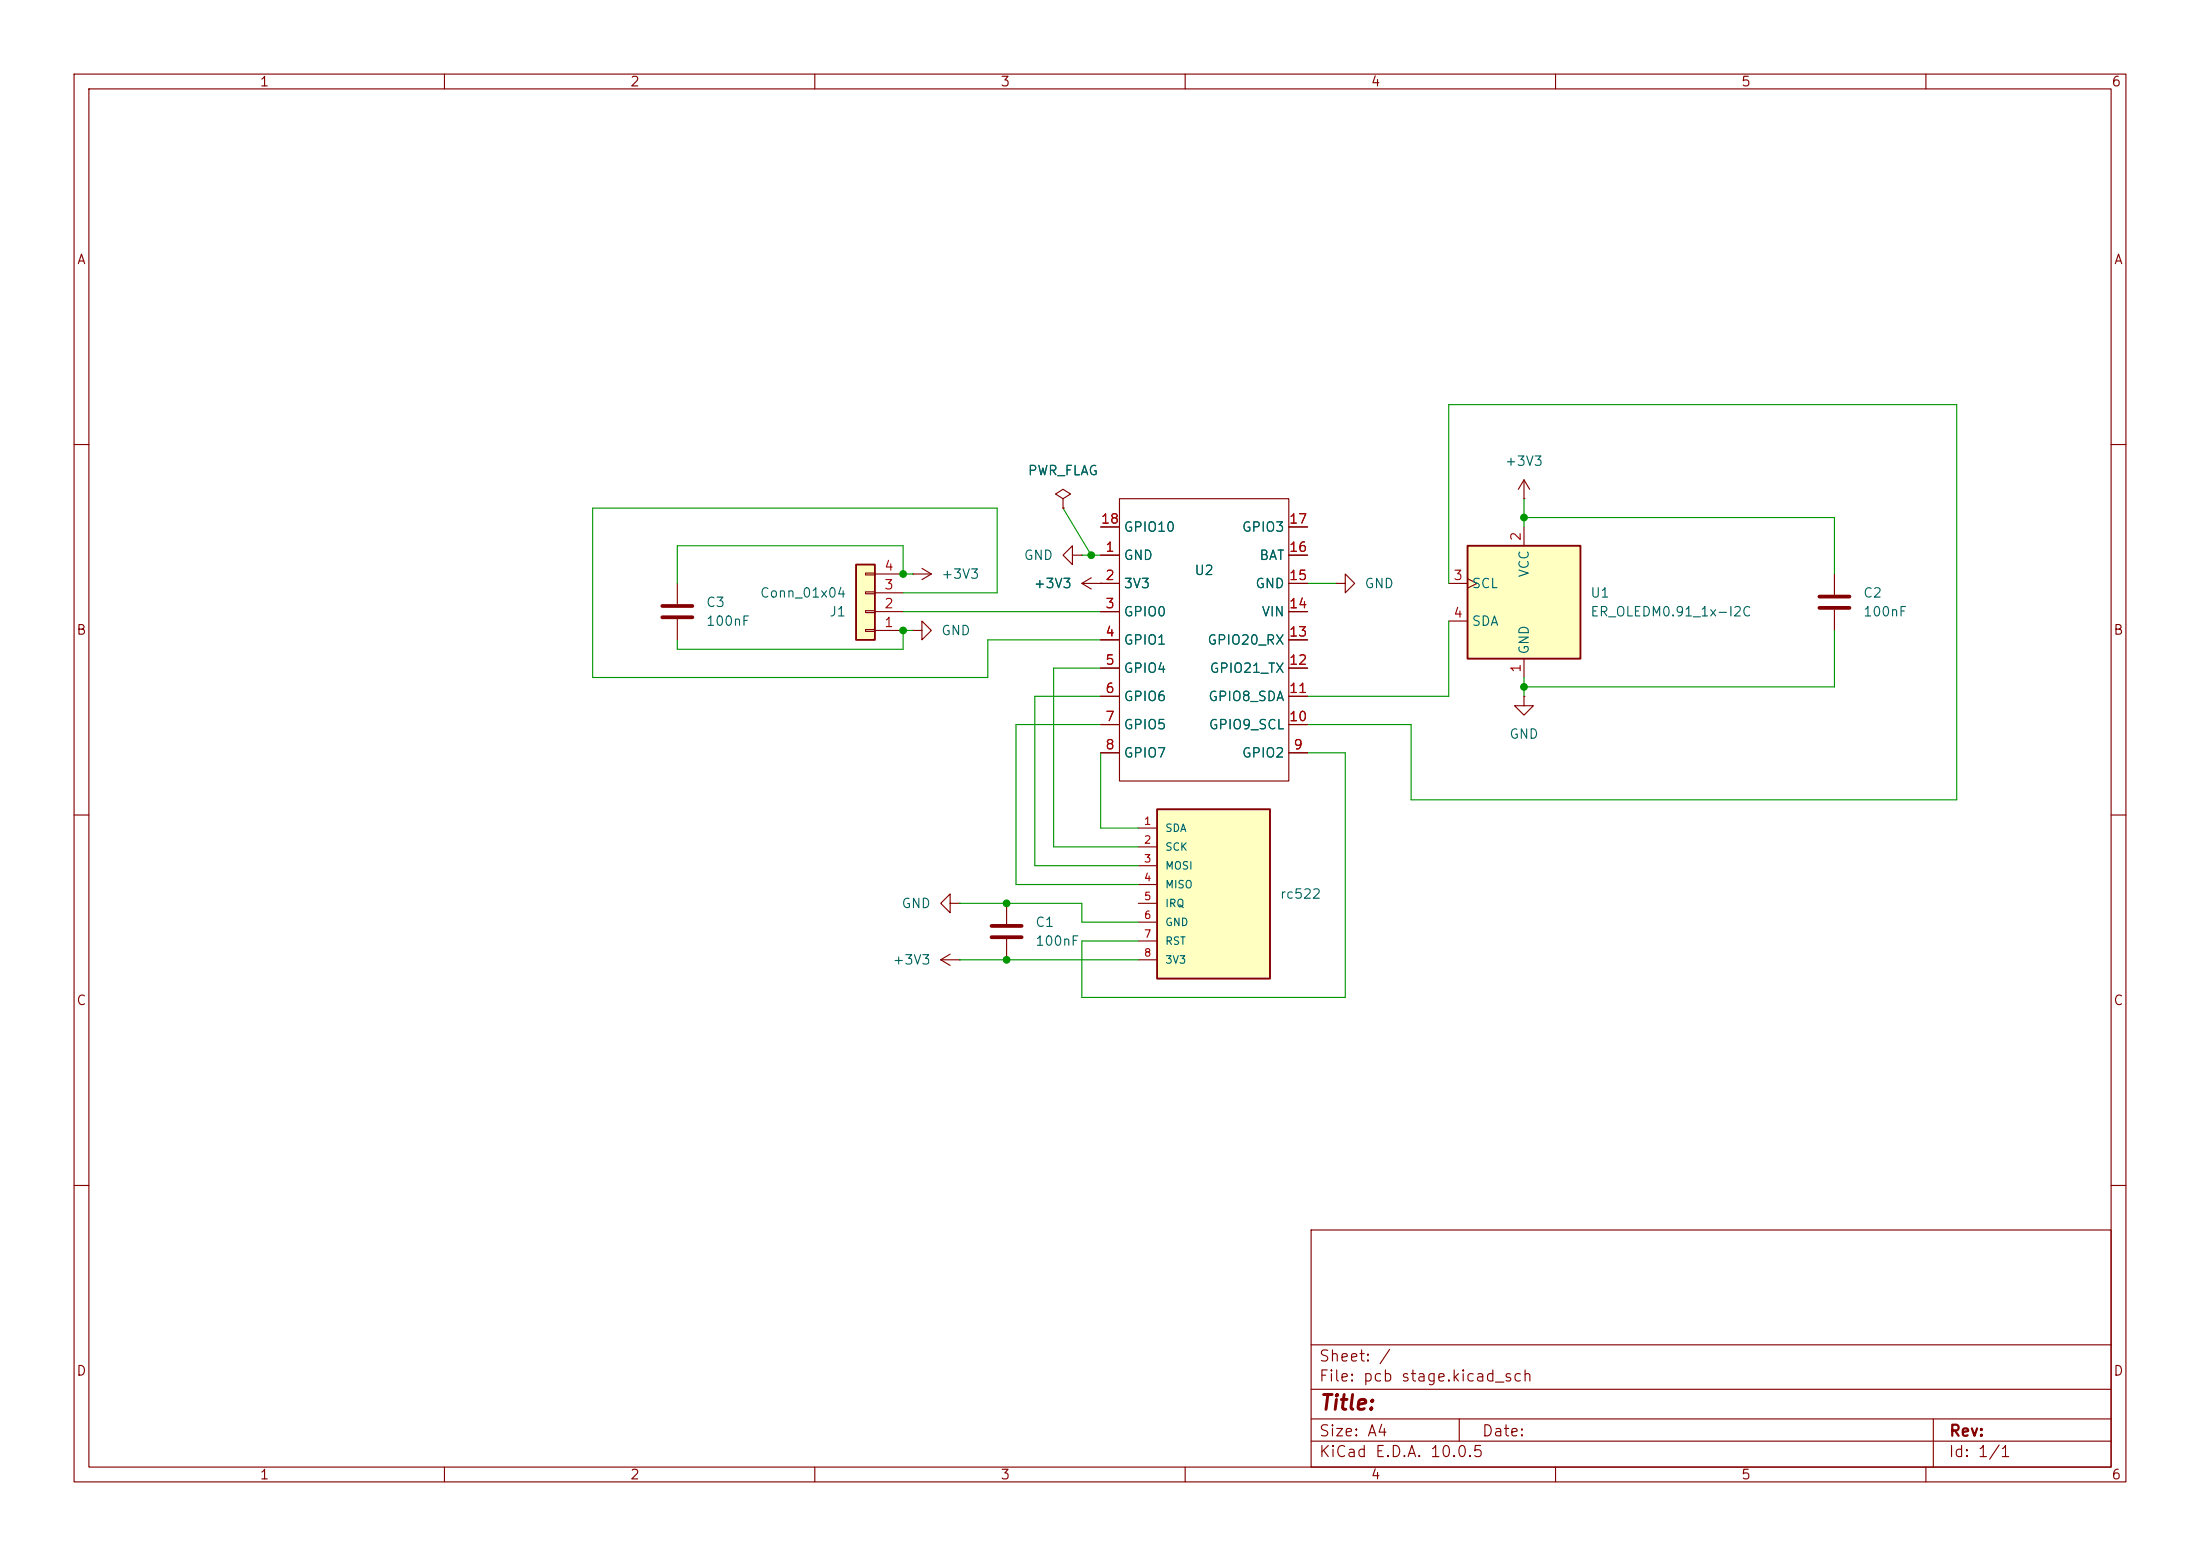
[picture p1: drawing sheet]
(kicad_sch
 (version 20260306)
 (generator "eeschema")
 (generator_version "10.0")
 (paper "A4")
 (lib_symbols
  (symbol "Connector_Generic:Conn_01x04"
   (pin_names
    (offset 1.016) (hide yes)) (exclude_from_sim no) (in_bom yes) (on_board yes)
   (in_pos_files yes)
   (duplicate_pin_numbers_are_jumpers no)
   (property "Reference" "J" (at 0 5.08 0) (show_name no) (do_not_autoplace no) (effects (font (size 1.27 1.27))))
   (property "Value" "Conn_01x04" (at 0 -7.62 0) (show_name no) (do_not_autoplace no) (effects (font (size 1.27 1.27))))
   (property "Footprint" "" (at 0 0 0) (show_name no) (do_not_autoplace no) (hide yes) (effects (font (size 1.27 1.27))))
   (property "Datasheet" "" (at 0 0 0) (show_name no) (do_not_autoplace no) (hide yes) (effects (font (size 1.27 1.27))))
   (property "Description" "Generic connector, single row, 01x04, script generated (kicad-library-utils/schlib/autogen/connector/)" (at 0 0 0) (show_name no) (do_not_autoplace no) (hide yes) (effects (font (size 1.27 1.27))))
   (symbol "Conn_01x04_1_1"
    (rectangle (start -1.27 3.81) (end 1.27 -6.35) (stroke (width 0.254) (type default)) (fill (type background)))
    (rectangle (start -1.27 2.667) (end 0 2.413) (stroke (width 0.1524) (type default)) (fill (type none)))
    (rectangle (start -1.27 0.127) (end 0 -0.127) (stroke (width 0.1524) (type default)) (fill (type none)))
    (rectangle (start -1.27 -2.413) (end 0 -2.667) (stroke (width 0.1524) (type default)) (fill (type none)))
    (rectangle (start -1.27 -4.953) (end 0 -5.207) (stroke (width 0.1524) (type default)) (fill (type none)))
    (pin passive line (at -5.08 2.54 0) (length 3.81) (name "Pin_1" (effects (font (size 1.27 1.27)))) (number "1" (effects (font (size 1.27 1.27)))))
    (pin passive line (at -5.08 0 0) (length 3.81) (name "Pin_2" (effects (font (size 1.27 1.27)))) (number "2" (effects (font (size 1.27 1.27)))))
    (pin passive line (at -5.08 -2.54 0) (length 3.81) (name "Pin_3" (effects (font (size 1.27 1.27)))) (number "3" (effects (font (size 1.27 1.27)))))
    (pin passive line (at -5.08 -5.08 0) (length 3.81) (name "Pin_4" (effects (font (size 1.27 1.27)))) (number "4" (effects (font (size 1.27 1.27))))))
   (embedded_fonts no))
  (symbol "Device:C"
   (pin_numbers (hide yes))
   (pin_names
    (offset 0.254)) (exclude_from_sim no) (in_bom yes) (on_board yes)
   (in_pos_files yes)
   (duplicate_pin_numbers_are_jumpers no)
   (property "Reference" "C" (at 0.635 2.54 0) (show_name no) (do_not_autoplace no) (effects (font (size 1.27 1.27)) (justify left)))
   (property "Value" "C" (at 0.635 -2.54 0) (show_name no) (do_not_autoplace no) (effects (font (size 1.27 1.27)) (justify left)))
   (property "Footprint" "" (at 0.9652 -3.81 0) (show_name no) (do_not_autoplace no) (hide yes) (effects (font (size 1.27 1.27))))
   (property "Datasheet" "" (at 0 0 0) (show_name no) (do_not_autoplace no) (hide yes) (effects (font (size 1.27 1.27))))
   (property "Description" "Unpolarized capacitor" (at 0 0 0) (show_name no) (do_not_autoplace no) (hide yes) (effects (font (size 1.27 1.27))))
   (symbol "C_0_1"
    (polyline (pts (xy -2.032 0.762) (xy 2.032 0.762)) (stroke (width 0.508) (type default)) (fill (type none)))
    (polyline (pts (xy -2.032 -0.762) (xy 2.032 -0.762)) (stroke (width 0.508) (type default)) (fill (type none))))
   (symbol "C_1_1"
    (pin passive line (at 0 3.81 270) (length 2.794) (name "" (effects (font (size 1.27 1.27)))) (number "1" (effects (font (size 1.27 1.27)))))
    (pin passive line (at 0 -3.81 90) (length 2.794) (name "" (effects (font (size 1.27 1.27)))) (number "2" (effects (font (size 1.27 1.27))))))
   (embedded_fonts no))
  (symbol "Display_Graphic:ER_OLEDM0.91_1x-I2C" (exclude_from_sim no) (in_bom yes) (on_board yes)
   (in_pos_files yes)
   (duplicate_pin_numbers_are_jumpers no)
   (property "Reference" "U" (at 0 0 0) (show_name no) (do_not_autoplace no) (effects (font (size 1.27 1.27))))
   (property "Value" "ER_OLEDM0.91_1x-I2C" (at 14.224 -10.668 0) (show_name no) (do_not_autoplace no) (effects (font (size 1.27 1.27))))
   (property "Footprint" "Display:ER_OLEDM0.91_1x-I2C" (at 18.034 -12.7 0) (show_name no) (do_not_autoplace no) (hide yes) (effects (font (size 1.27 1.27))))
   (property "Datasheet" "https://www.buydisplay.com/download/manual/ER-OLEDM0.91-1_Datasheet.pdf" (at 42.672 -14.732 0) (show_name no) (do_not_autoplace no) (hide yes) (effects (font (size 1.27 1.27))))
   (property "Description" "SSD1306 OLED module, 0.91 inch, 128x32, I2C" (at 26.67 -16.764 0) (show_name no) (do_not_autoplace no) (hide yes) (effects (font (size 1.27 1.27))))
   (symbol "ER_OLEDM0.91_1x-I2C_1_1"
    (rectangle (start -7.62 7.62) (end 7.62 -7.62) (stroke (width 0.254) (type solid)) (fill (type background)))
    (pin power_in line (at 0 -10.16 90) (length 2.54) (name "GND" (effects (font (size 1.27 1.27)))) (number "1" (effects (font (size 1.27 1.27)))))
    (pin power_in line (at 0 10.16 270) (length 2.54) (name "VCC" (effects (font (size 1.27 1.27)))) (number "2" (effects (font (size 1.27 1.27)))))
    (pin input clock (at -10.16 2.54 0) (length 2.54) (name "SCL" (effects (font (size 1.27 1.27)))) (number "3" (effects (font (size 1.27 1.27)))))
    (pin bidirectional line (at -10.16 -2.54 0) (length 2.54) (name "SDA" (effects (font (size 1.27 1.27)))) (number "4" (effects (font (size 1.27 1.27))))))
   (embedded_fonts no))
  (symbol "RFID-RC522:RFID-RC522"
   (pin_names
    (offset 1.016)) (exclude_from_sim no) (in_bom yes) (on_board yes)
   (in_pos_files yes)
   (duplicate_pin_numbers_are_jumpers no)
   (property "Reference" "rc522" (at 8.89 -1.2699 0) (show_name no) (do_not_autoplace no) (effects (font (size 1.27 1.27)) (justify left)))
   (property "Value" "" (at 0 0 0) (show_name no) (do_not_autoplace no) (hide yes) (effects (font (size 1.27 1.27)) (justify bottom)))
   (property "Footprint" "RFID-RC522:RFID-RC522" (at 0 0 0) (show_name no) (do_not_autoplace no) (hide yes) (effects (font (size 1.27 1.27)) (justify bottom)))
   (property "Datasheet" "" (at 0 0 0) (show_name no) (do_not_autoplace no) (hide yes) (effects (font (size 1.27 1.27))))
   (property "Description" "Development kit in an integrated reader/writer IC MFRC522 for contactless communication at 13.56 MHz." (at 0 0 0) (show_name no) (do_not_autoplace no) (hide yes) (effects (font (size 1.27 1.27)) (justify bottom)))
   (property "REMARK" "" (at 0 0 0) (show_name no) (do_not_autoplace no) (hide yes) (effects (font (size 1.27 1.27)) (justify bottom)))
   (property "MF" "Handson Technology" (at 0 0 0) (show_name no) (do_not_autoplace no) (hide yes) (effects (font (size 1.27 1.27)) (justify bottom)))
   (property "PNP-LIB" "" (at 0 0 0) (show_name no) (do_not_autoplace no) (hide yes) (effects (font (size 1.27 1.27)) (justify bottom)))
   (property "MPN" "RFID-RC522" (at 0 0 0) (show_name no) (do_not_autoplace no) (hide yes) (effects (font (size 1.27 1.27)) (justify bottom)))
   (property "Price" "None" (at 0 0 0) (show_name no) (do_not_autoplace no) (hide yes) (effects (font (size 1.27 1.27)) (justify bottom)))
   (property "Package" "Package" (at 0 0 0) (show_name no) (do_not_autoplace no) (hide yes) (effects (font (size 1.27 1.27)) (justify bottom)))
   (property "Check_prices" "https://www.snapeda.com/parts/RFID-RC522/Handson+Technology/view-part/?ref=eda" (at 0 0 0) (show_name no) (do_not_autoplace no) (hide yes) (effects (font (size 1.27 1.27)) (justify bottom)))
   (property "SnapEDA_Link" "https://www.snapeda.com/parts/RFID-RC522/Handson+Technology/view-part/?ref=snap" (at 0 0 0) (show_name no) (do_not_autoplace no) (hide yes) (effects (font (size 1.27 1.27)) (justify bottom)))
   (property "CYTRON-PC" "" (at 0 0 0) (show_name no) (do_not_autoplace no) (hide yes) (effects (font (size 1.27 1.27)) (justify bottom)))
   (property "MP" "RFID-RC522" (at 0 0 0) (show_name no) (do_not_autoplace no) (hide yes) (effects (font (size 1.27 1.27)) (justify bottom)))
   (property "Availability" "Not in stock" (at 0 0 0) (show_name no) (do_not_autoplace no) (hide yes) (effects (font (size 1.27 1.27)) (justify bottom)))
   (property "DESC" "MFRC522 RFID Module" (at 0 0 0) (show_name no) (do_not_autoplace no) (hide yes) (effects (font (size 1.27 1.27)) (justify bottom)))
   (symbol "RFID-RC522_0_0"
    (rectangle (start -7.62 -12.7) (end 7.62 10.16) (stroke (width 0.254) (type default)) (fill (type background))))
   (symbol "RFID-RC522_1_0"
    (pin input line (at -10.16 7.62 0) (length 2.54) (name "SDA" (effects (font (size 1.016 1.016)))) (number "1" (effects (font (size 1.016 1.016)))))
    (pin input line (at -10.16 5.08 0) (length 2.54) (name "SCK" (effects (font (size 1.016 1.016)))) (number "2" (effects (font (size 1.016 1.016)))))
    (pin input line (at -10.16 2.54 0) (length 2.54) (name "MOSI" (effects (font (size 1.016 1.016)))) (number "3" (effects (font (size 1.016 1.016)))))
    (pin output line (at -10.16 0 0) (length 2.54) (name "MISO" (effects (font (size 1.016 1.016)))) (number "4" (effects (font (size 1.016 1.016)))))
    (pin output line (at -10.16 -2.54 0) (length 2.54) (name "IRQ" (effects (font (size 1.016 1.016)))) (number "5" (effects (font (size 1.016 1.016)))))
    (pin power_in line (at -10.16 -5.08 0) (length 2.54) (name "GND" (effects (font (size 1.016 1.016)))) (number "6" (effects (font (size 1.016 1.016)))))
    (pin input line (at -10.16 -7.62 0) (length 2.54) (name "RST" (effects (font (size 1.016 1.016)))) (number "7" (effects (font (size 1.016 1.016)))))
    (pin power_in line (at -10.16 -10.16 0) (length 2.54) (name "3V3" (effects (font (size 1.016 1.016)))) (number "8" (effects (font (size 1.016 1.016))))))
   (embedded_fonts no))
  (symbol "power:+3V3"
   (power global)
   (pin_numbers (hide yes))
   (pin_names
    (offset 0) (hide yes)) (exclude_from_sim no) (in_bom yes) (on_board yes)
   (in_pos_files yes)
   (duplicate_pin_numbers_are_jumpers no)
   (property "Reference" "#PWR" (at 0 -3.81 0) (show_name no) (do_not_autoplace no) (hide yes) (effects (font (size 1.27 1.27))))
   (property "Value" "+3V3" (at 0 3.556 0) (show_name no) (do_not_autoplace no) (effects (font (size 1.27 1.27))))
   (property "Footprint" "" (at 0 0 0) (show_name no) (do_not_autoplace no) (hide yes) (effects (font (size 1.27 1.27))))
   (property "Datasheet" "" (at 0 0 0) (show_name no) (do_not_autoplace no) (hide yes) (effects (font (size 1.27 1.27))))
   (property "Description" "Power symbol creates a global label with name \"+3V3\"" (at 0 0 0) (show_name no) (do_not_autoplace no) (hide yes) (effects (font (size 1.27 1.27))))
   (symbol "+3V3_0_1"
    (polyline (pts (xy -0.762 1.27) (xy 0 2.54)) (stroke (width 0) (type default)) (fill (type none)))
    (polyline (pts (xy 0 2.54) (xy 0.762 1.27)) (stroke (width 0) (type default)) (fill (type none)))
    (polyline (pts (xy 0 0) (xy 0 2.54)) (stroke (width 0) (type default)) (fill (type none))))
   (symbol "+3V3_1_1"
    (pin power_in line (at 0 0 90) (length 0) (name "" (effects (font (size 1.27 1.27)))) (number "1" (effects (font (size 1.27 1.27))))))
   (embedded_fonts no))
  (symbol "power:GND"
   (power global)
   (pin_numbers (hide yes))
   (pin_names
    (offset 0) (hide yes)) (exclude_from_sim no) (in_bom yes) (on_board yes)
   (in_pos_files yes)
   (duplicate_pin_numbers_are_jumpers no)
   (property "Reference" "#PWR" (at 0 -6.35 0) (show_name no) (do_not_autoplace no) (hide yes) (effects (font (size 1.27 1.27))))
   (property "Value" "GND" (at 0 -3.81 0) (show_name no) (do_not_autoplace no) (effects (font (size 1.27 1.27))))
   (property "Footprint" "" (at 0 0 0) (show_name no) (do_not_autoplace no) (hide yes) (effects (font (size 1.27 1.27))))
   (property "Datasheet" "" (at 0 0 0) (show_name no) (do_not_autoplace no) (hide yes) (effects (font (size 1.27 1.27))))
   (property "Description" "Power symbol creates a global label with name \"GND\" , ground" (at 0 0 0) (show_name no) (do_not_autoplace no) (hide yes) (effects (font (size 1.27 1.27))))
   (symbol "GND_0_1"
    (polyline (pts (xy 0 0) (xy 0 -1.27) (xy 1.27 -1.27) (xy 0 -2.54) (xy -1.27 -1.27) (xy 0 -1.27)) (stroke (width 0) (type default)) (fill (type none))))
   (symbol "GND_1_1"
    (pin power_in line (at 0 0 270) (length 0) (name "" (effects (font (size 1.27 1.27)))) (number "1" (effects (font (size 1.27 1.27))))))
   (embedded_fonts no))
  (symbol "power:PWR_FLAG"
   (power global)
   (pin_numbers (hide yes))
   (pin_names
    (offset 0) (hide yes)) (exclude_from_sim no) (in_bom yes) (on_board yes)
   (in_pos_files yes)
   (duplicate_pin_numbers_are_jumpers no)
   (property "Reference" "#FLG" (at 0 1.905 0) (show_name no) (do_not_autoplace no) (hide yes) (effects (font (size 1.27 1.27))))
   (property "Value" "PWR_FLAG" (at 0 3.81 0) (show_name no) (do_not_autoplace no) (effects (font (size 1.27 1.27))))
   (property "Footprint" "" (at 0 0 0) (show_name no) (do_not_autoplace no) (hide yes) (effects (font (size 1.27 1.27))))
   (property "Datasheet" "" (at 0 0 0) (show_name no) (do_not_autoplace no) (hide yes) (effects (font (size 1.27 1.27))))
   (property "Description" "Special symbol for telling ERC where power comes from" (at 0 0 0) (show_name no) (do_not_autoplace no) (hide yes) (effects (font (size 1.27 1.27))))
   (symbol "PWR_FLAG_0_0"
    (pin power_out line (at 0 0 90) (length 0) (name "" (effects (font (size 1.27 1.27)))) (number "1" (effects (font (size 1.27 1.27))))))
   (symbol "PWR_FLAG_0_1"
    (polyline (pts (xy 0 0) (xy 0 1.27) (xy -1.016 1.905) (xy 0 2.54) (xy 1.016 1.905) (xy 0 1.27)) (stroke (width 0) (type default)) (fill (type none))))
   (embedded_fonts no))
  (symbol "stage_hsm_symbols:BEETLE_ESP32_C3_DFR0868" (exclude_from_sim no) (in_bom yes) (on_board yes)
   (in_pos_files yes)
   (duplicate_pin_numbers_are_jumpers no)
   (property "Reference" "U2" (at 0 12.7 0) (show_name no) (do_not_autoplace no) (effects (font (size 1.27 1.27))))
   (property "Value" "" (at 0 0 0) (show_name no) (do_not_autoplace no) (effects (font (size 1.27 1.27))))
   (property "Footprint" "" (at 0 0 0) (show_name no) (do_not_autoplace no) (hide yes) (effects (font (size 1.27 1.27))))
   (property "Datasheet" "" (at 0 0 0) (show_name no) (do_not_autoplace no) (hide yes) (effects (font (size 1.27 1.27))))
   (property "Description" "" (at 0 0 0) (show_name no) (do_not_autoplace no) (hide yes) (effects (font (size 1.27 1.27))))
   (symbol "BEETLE_ESP32_C3_DFR0868_0_1"
    (rectangle (start -11.43 10.16) (end 11.43 -27.94) (stroke (width 0) (type default)) (fill (type none))))
   (symbol "BEETLE_ESP32_C3_DFR0868_1_1"
    (pin power_in line (at -13.97 2.54 0) (length 2.54) (name "GND" (effects (font (size 1.27 1.27)))) (number "1" (effects (font (size 1.27 1.27)))))
    (pin power_out line (at -13.97 -1.27 0) (length 2.54) (name "3V3" (effects (font (size 1.27 1.27)))) (number "2" (effects (font (size 1.27 1.27)))))
    (pin bidirectional line (at -13.97 -5.08 0) (length 2.54) (name "GPIO0" (effects (font (size 1.27 1.27)))) (number "3" (effects (font (size 1.27 1.27)))))
    (pin bidirectional line (at -13.97 -8.89 0) (length 2.54) (name "GPIO1" (effects (font (size 1.27 1.27)))) (number "4" (effects (font (size 1.27 1.27)))))
    (pin bidirectional line (at -13.97 -12.7 0) (length 2.54) (name "GPIO4" (effects (font (size 1.27 1.27)))) (number "5" (effects (font (size 1.27 1.27)))))
    (pin bidirectional line (at -13.97 -16.51 0) (length 2.54) (name "GPIO6" (effects (font (size 1.27 1.27)))) (number "6" (effects (font (size 1.27 1.27)))))
    (pin bidirectional line (at -13.97 -20.32 0) (length 2.54) (name "GPIO5" (effects (font (size 1.27 1.27)))) (number "7" (effects (font (size 1.27 1.27)))))
    (pin bidirectional line (at -13.97 -24.13 0) (length 2.54) (name "GPIO7" (effects (font (size 1.27 1.27)))) (number "8" (effects (font (size 1.27 1.27)))))
    (pin bidirectional line (at 13.97 -24.13 180) (length 2.54) (name "GPIO2" (effects (font (size 1.27 1.27)))) (number "9" (effects (font (size 1.27 1.27)))))
    (pin bidirectional line (at 13.97 -20.32 180) (length 2.54) (name "GPIO9_SCL" (effects (font (size 1.27 1.27)))) (number "10" (effects (font (size 1.27 1.27)))))
    (pin bidirectional line (at 13.97 -16.51 180) (length 2.54) (name "GPIO8_SDA" (effects (font (size 1.27 1.27)))) (number "11" (effects (font (size 1.27 1.27)))))
    (pin bidirectional line (at 13.97 -12.7 180) (length 2.54) (name "GPIO21_TX" (effects (font (size 1.27 1.27)))) (number "12" (effects (font (size 1.27 1.27)))))
    (pin bidirectional line (at 13.97 -8.89 180) (length 2.54) (name "GPIO20_RX" (effects (font (size 1.27 1.27)))) (number "13" (effects (font (size 1.27 1.27)))))
    (pin power_in line (at 13.97 -5.08 180) (length 2.54) (name "VIN" (effects (font (size 1.27 1.27)))) (number "14" (effects (font (size 1.27 1.27)))))
    (pin power_in line (at 13.97 -1.27 180) (length 2.54) (name "GND" (effects (font (size 1.27 1.27)))) (number "15" (effects (font (size 1.27 1.27)))))
    (pin power_in line (at 13.97 2.54 180) (length 2.54) (name "BAT" (effects (font (size 1.27 1.27)))) (number "16" (effects (font (size 1.27 1.27)))))
    (pin bidirectional line (at 13.97 6.35 180) (length 2.54) (name "GPIO3" (effects (font (size 1.27 1.27)))) (number "17" (effects (font (size 1.27 1.27)))))
    (pin bidirectional line (at -13.97 6.35 0) (length 2.54) (name "GPIO10" (effects (font (size 1.27 1.27)))) (number "18" (effects (font (size 1.27 1.27))))))
   (embedded_fonts no)))
 (junction
  (at 205.74 69.85)
  (diameter 0)
  (color 0 0 0 0))
 (junction
  (at 135.89 121.92)
  (diameter 0)
  (color 0 0 0 0))
 (junction
  (at 147.32 74.93)
  (diameter 0)
  (color 0 0 0 0))
 (junction
  (at 205.74 92.71)
  (diameter 0)
  (color 0 0 0 0))
 (junction
  (at 121.92 85.09)
  (diameter 0)
  (color 0 0 0 0))
 (junction
  (at 135.89 129.54)
  (diameter 0)
  (color 0 0 0 0))
 (junction
  (at 121.92 77.47)
  (diameter 0)
  (color 0 0 0 0))
 (wire
  (pts (xy 153.67 127) (xy 146.05 127))
  (stroke (width 0) (type default)))
 (wire
  (pts (xy 91.44 87.63) (xy 121.92 87.63))
  (stroke (width 0) (type default)))
 (wire
  (pts (xy 134.62 68.58) (xy 134.62 80.01))
  (stroke (width 0) (type default)))
 (wire
  (pts (xy 137.16 119.38) (xy 137.16 97.79))
  (stroke (width 0) (type default)))
 (wire
  (pts (xy 195.58 54.61) (xy 195.58 78.74))
  (stroke (width 0) (type default)))
 (wire
  (pts (xy 180.34 78.74) (xy 176.53 78.74))
  (stroke (width 0) (type default)))
 (wire
  (pts (xy 190.5 107.95) (xy 190.5 97.79))
  (stroke (width 0) (type default)))
 (wire
  (pts (xy 139.7 116.84) (xy 139.7 93.98))
  (stroke (width 0) (type default)))
 (wire
  (pts (xy 205.74 69.85) (xy 205.74 71.12))
  (stroke (width 0) (type default)))
 (wire
  (pts (xy 137.16 97.79) (xy 148.59 97.79))
  (stroke (width 0) (type default)))
 (wire
  (pts (xy 176.53 101.6) (xy 181.61 101.6))
  (stroke (width 0) (type default)))
 (wire
  (pts (xy 148.59 111.76) (xy 148.59 101.6))
  (stroke (width 0) (type default)))
 (wire
  (pts (xy 195.58 83.82) (xy 195.58 93.98))
  (stroke (width 0) (type default)))
 (wire
  (pts (xy 146.05 127) (xy 146.05 134.62))
  (stroke (width 0) (type default)))
 (wire
  (pts (xy 142.24 114.3) (xy 142.24 90.17))
  (stroke (width 0) (type default)))
 (wire
  (pts (xy 247.65 69.85) (xy 205.74 69.85))
  (stroke (width 0) (type default)))
 (wire
  (pts (xy 146.05 124.46) (xy 146.05 121.92))
  (stroke (width 0) (type default)))
 (wire
  (pts (xy 195.58 93.98) (xy 176.53 93.98))
  (stroke (width 0) (type default)))
 (wire
  (pts (xy 247.65 77.47) (xy 247.65 69.85))
  (stroke (width 0) (type default)))
 (wire
  (pts (xy 148.59 86.36) (xy 133.35 86.36))
  (stroke (width 0) (type default)))
 (wire
  (pts (xy 121.92 87.63) (xy 121.92 85.09))
  (stroke (width 0) (type default)))
 (wire
  (pts (xy 146.05 74.93) (xy 147.32 74.93))
  (stroke (width 0) (type default)))
 (wire
  (pts (xy 129.54 129.54) (xy 135.89 129.54))
  (stroke (width 0) (type default)))
 (wire
  (pts (xy 153.67 114.3) (xy 142.24 114.3))
  (stroke (width 0) (type default)))
 (wire
  (pts (xy 135.89 129.54) (xy 153.67 129.54))
  (stroke (width 0) (type default)))
 (wire
  (pts (xy 121.92 80.01) (xy 134.62 80.01))
  (stroke (width 0) (type default)))
 (wire
  (pts (xy 142.24 90.17) (xy 148.59 90.17))
  (stroke (width 0) (type default)))
 (wire
  (pts (xy 247.65 85.09) (xy 247.65 92.71))
  (stroke (width 0) (type default)))
 (wire
  (pts (xy 195.58 54.61) (xy 264.16 54.61))
  (stroke (width 0) (type default)))
 (wire
  (pts (xy 146.05 134.62) (xy 181.61 134.62))
  (stroke (width 0) (type default)))
 (wire
  (pts (xy 181.61 134.62) (xy 181.61 101.6))
  (stroke (width 0) (type default)))
 (wire
  (pts (xy 146.05 121.92) (xy 135.89 121.92))
  (stroke (width 0) (type default)))
 (wire
  (pts (xy 139.7 93.98) (xy 148.59 93.98))
  (stroke (width 0) (type default)))
 (wire
  (pts (xy 91.44 86.36) (xy 91.44 87.63))
  (stroke (width 0) (type default)))
 (wire
  (pts (xy 205.74 92.71) (xy 205.74 91.44))
  (stroke (width 0) (type default)))
 (wire
  (pts (xy 129.54 121.92) (xy 135.89 121.92))
  (stroke (width 0) (type default)))
 (wire
  (pts (xy 133.35 86.36) (xy 133.35 91.44))
  (stroke (width 0) (type default)))
 (wire
  (pts (xy 121.92 73.66) (xy 121.92 77.47))
  (stroke (width 0) (type default)))
 (wire
  (pts (xy 123.19 77.47) (xy 121.92 77.47))
  (stroke (width 0) (type default)))
 (wire
  (pts (xy 147.32 74.93) (xy 148.59 74.93))
  (stroke (width 0) (type default)))
 (wire
  (pts (xy 91.44 78.74) (xy 91.44 73.66))
  (stroke (width 0) (type default)))
 (wire
  (pts (xy 153.67 111.76) (xy 148.59 111.76))
  (stroke (width 0) (type default)))
 (wire
  (pts (xy 121.92 82.55) (xy 148.59 82.55))
  (stroke (width 0) (type default)))
 (wire
  (pts (xy 205.74 67.31) (xy 205.74 69.85))
  (stroke (width 0) (type default)))
 (wire
  (pts (xy 153.67 116.84) (xy 139.7 116.84))
  (stroke (width 0) (type default)))
 (wire
  (pts (xy 80.01 91.44) (xy 80.01 68.58))
  (stroke (width 0) (type default)))
 (wire
  (pts (xy 153.67 119.38) (xy 137.16 119.38))
  (stroke (width 0) (type default)))
 (wire
  (pts (xy 247.65 92.71) (xy 205.74 92.71))
  (stroke (width 0) (type default)))
 (wire
  (pts (xy 153.67 124.46) (xy 146.05 124.46))
  (stroke (width 0) (type default)))
 (wire
  (pts (xy 133.35 91.44) (xy 80.01 91.44))
  (stroke (width 0) (type default)))
 (wire
  (pts (xy 80.01 68.58) (xy 134.62 68.58))
  (stroke (width 0) (type default)))
 (wire
  (pts (xy 123.19 85.09) (xy 121.92 85.09))
  (stroke (width 0) (type default)))
 (wire
  (pts (xy 264.16 107.95) (xy 190.5 107.95))
  (stroke (width 0) (type default)))
 (wire
  (pts (xy 143.51 68.58) (xy 147.32 74.93))
  (stroke (width 0) (type default)))
 (wire
  (pts (xy 91.44 73.66) (xy 121.92 73.66))
  (stroke (width 0) (type default)))
 (wire
  (pts (xy 190.5 97.79) (xy 176.53 97.79))
  (stroke (width 0) (type default)))
 (wire
  (pts (xy 205.74 93.98) (xy 205.74 92.71))
  (stroke (width 0) (type default)))
 (wire
  (pts (xy 264.16 54.61) (xy 264.16 107.95))
  (stroke (width 0) (type default)))
 (symbol
  (lib_id "Device:C")
  (at 247.65 81.28 0)
  (unit 1)
  (body_style 1)
  (exclude_from_sim no)
  (in_bom yes)
  (on_board yes)
  (in_pos_files yes)
  (dnp no)
  (fields_autoplaced yes)
  (property "Reference" "C2" (at 251.46 80.0099 0) (show_name no) (do_not_autoplace no) (effects (font (size 1.27 1.27)) (justify left)))
  (property "Value" "100nF" (at 251.46 82.5499 0) (show_name no) (do_not_autoplace no) (effects (font (size 1.27 1.27)) (justify left)))
  (property "Footprint" "Capacitor_SMD:C_0805_2012Metric" (at 248.6152 85.09 0) (hide yes) (show_name no) (do_not_autoplace no) (effects (font (size 1.27 1.27))))
  (property "Datasheet" "" (at 247.65 81.28 0) (hide yes) (show_name no) (do_not_autoplace no) (effects (font (size 1.27 1.27))))
  (property "Description" "Unpolarized capacitor" (at 247.65 81.28 0) (hide yes) (show_name no) (do_not_autoplace no) (effects (font (size 1.27 1.27))))
  (pin "1")
  (pin "2"))
 (symbol
  (lib_id "power:GND")
  (at 146.05 74.93 270)
  (unit 1)
  (body_style 1)
  (exclude_from_sim no)
  (in_bom yes)
  (on_board yes)
  (in_pos_files yes)
  (dnp no)
  (fields_autoplaced yes)
  (property "Reference" "#PWR01" (at 139.7 74.93 0) (hide yes) (show_name no) (do_not_autoplace no) (effects (font (size 1.27 1.27))))
  (property "Value" "GND" (at 142.24 74.9299 90) (show_name no) (do_not_autoplace no) (effects (font (size 1.27 1.27)) (justify right)))
  (property "Footprint" "" (at 146.05 74.93 0) (hide yes) (show_name no) (do_not_autoplace no) (effects (font (size 1.27 1.27))))
  (property "Datasheet" "" (at 146.05 74.93 0) (hide yes) (show_name no) (do_not_autoplace no) (effects (font (size 1.27 1.27))))
  (property "Description" "Power symbol creates a global label with name \"GND\" , ground" (at 146.05 74.93 0) (hide yes) (show_name no) (do_not_autoplace no) (effects (font (size 1.27 1.27))))
  (pin "1"))
 (symbol
  (lib_id "power:+3V3")
  (at 148.59 78.74 90)
  (unit 1)
  (body_style 1)
  (exclude_from_sim no)
  (in_bom yes)
  (on_board yes)
  (in_pos_files yes)
  (dnp no)
  (fields_autoplaced yes)
  (property "Reference" "#PWR03" (at 152.4 78.74 0) (hide yes) (show_name no) (do_not_autoplace no) (effects (font (size 1.27 1.27))))
  (property "Value" "+3V3" (at 144.78 78.7399 90) (show_name no) (do_not_autoplace no) (effects (font (size 1.27 1.27)) (justify left)))
  (property "Footprint" "" (at 148.59 78.74 0) (hide yes) (show_name no) (do_not_autoplace no) (effects (font (size 1.27 1.27))))
  (property "Datasheet" "" (at 148.59 78.74 0) (hide yes) (show_name no) (do_not_autoplace no) (effects (font (size 1.27 1.27))))
  (property "Description" "Power symbol creates a global label with name \"+3V3\"" (at 148.59 78.74 0) (hide yes) (show_name no) (do_not_autoplace no) (effects (font (size 1.27 1.27))))
  (pin "1"))
 (symbol
  (lib_id "Connector_Generic:Conn_01x04")
  (at 116.84 82.55 180)
  (unit 1)
  (body_style 1)
  (exclude_from_sim no)
  (in_bom yes)
  (on_board yes)
  (in_pos_files yes)
  (dnp no)
  (fields_autoplaced yes)
  (property "Reference" "J1" (at 114.3 82.5501 0) (show_name no) (do_not_autoplace no) (effects (font (size 1.27 1.27)) (justify left)))
  (property "Value" "Conn_01x04" (at 114.3 80.0101 0) (show_name no) (do_not_autoplace no) (effects (font (size 1.27 1.27)) (justify left)))
  (property "Footprint" "Connector:FanPinHeader_1x04_P2.54mm_Vertical" (at 116.84 82.55 0) (hide yes) (show_name no) (do_not_autoplace no) (effects (font (size 1.27 1.27))))
  (property "Datasheet" "" (at 116.84 82.55 0) (hide yes) (show_name no) (do_not_autoplace no) (effects (font (size 1.27 1.27))))
  (property "Description" "Generic connector, single row, 01x04, script generated (kicad-library-utils/schlib/autogen/connector/)" (at 116.84 82.55 0) (hide yes) (show_name no) (do_not_autoplace no) (effects (font (size 1.27 1.27))))
  (pin "2")
  (pin "3")
  (pin "4")
  (pin "1"))
 (symbol
  (lib_id "power:GND")
  (at 123.19 85.09 90)
  (unit 1)
  (body_style 1)
  (exclude_from_sim no)
  (in_bom yes)
  (on_board yes)
  (in_pos_files yes)
  (dnp no)
  (fields_autoplaced yes)
  (property "Reference" "#PWR04" (at 129.54 85.09 0) (hide yes) (show_name no) (do_not_autoplace no) (effects (font (size 1.27 1.27))))
  (property "Value" "GND" (at 127 85.0901 90) (show_name no) (do_not_autoplace no) (effects (font (size 1.27 1.27)) (justify right)))
  (property "Footprint" "" (at 123.19 85.09 0) (hide yes) (show_name no) (do_not_autoplace no) (effects (font (size 1.27 1.27))))
  (property "Datasheet" "" (at 123.19 85.09 0) (hide yes) (show_name no) (do_not_autoplace no) (effects (font (size 1.27 1.27))))
  (property "Description" "Power symbol creates a global label with name \"GND\" , ground" (at 123.19 85.09 0) (hide yes) (show_name no) (do_not_autoplace no) (effects (font (size 1.27 1.27))))
  (pin "1"))
 (symbol
  (lib_id "RFID-RC522:RFID-RC522")
  (at 163.83 119.38 0)
  (unit 1)
  (body_style 1)
  (exclude_from_sim no)
  (in_bom yes)
  (on_board yes)
  (in_pos_files yes)
  (dnp no)
  (fields_autoplaced yes)
  (property "Reference" "rc522" (at 172.72 120.6499 0) (show_name no) (do_not_autoplace no) (effects (font (size 1.27 1.27)) (justify left)))
  (property "Value" "" (at 163.83 119.38 0) (hide yes) (show_name no) (do_not_autoplace no) (effects (font (size 1.27 1.27)) (justify bottom)))
  (property "Footprint" "RFID-RC522:RFID-RC522" (at 163.83 119.38 0) (hide yes) (show_name no) (do_not_autoplace no) (effects (font (size 1.27 1.27)) (justify bottom)))
  (property "Datasheet" "" (at 163.83 119.38 0) (hide yes) (show_name no) (do_not_autoplace no) (effects (font (size 1.27 1.27))))
  (property "Description" "Development kit in an integrated reader/writer IC MFRC522 for contactless communication at 13.56 MHz." (at 163.83 119.38 0) (hide yes) (show_name no) (do_not_autoplace no) (effects (font (size 1.27 1.27)) (justify bottom)))
  (property "REMARK" "" (at 163.83 119.38 0) (hide yes) (show_name no) (do_not_autoplace no) (effects (font (size 1.27 1.27)) (justify bottom)))
  (property "MF" "Handson Technology" (at 163.83 119.38 0) (hide yes) (show_name no) (do_not_autoplace no) (effects (font (size 1.27 1.27)) (justify bottom)))
  (property "PNP-LIB" "" (at 163.83 119.38 0) (hide yes) (show_name no) (do_not_autoplace no) (effects (font (size 1.27 1.27)) (justify bottom)))
  (property "MPN" "RFID-RC522" (at 163.83 119.38 0) (hide yes) (show_name no) (do_not_autoplace no) (effects (font (size 1.27 1.27)) (justify bottom)))
  (property "Price" "None" (at 163.83 119.38 0) (hide yes) (show_name no) (do_not_autoplace no) (effects (font (size 1.27 1.27)) (justify bottom)))
  (property "Package" "Package" (at 163.83 119.38 0) (hide yes) (show_name no) (do_not_autoplace no) (effects (font (size 1.27 1.27)) (justify bottom)))
  (property "Check_prices" "https://www.snapeda.com/parts/RFID-RC522/Handson+Technology/view-part/?ref=eda" (at 163.83 119.38 0) (hide yes) (show_name no) (do_not_autoplace no) (effects (font (size 1.27 1.27)) (justify bottom)))
  (property "SnapEDA_Link" "https://www.snapeda.com/parts/RFID-RC522/Handson+Technology/view-part/?ref=snap" (at 163.83 119.38 0) (hide yes) (show_name no) (do_not_autoplace no) (effects (font (size 1.27 1.27)) (justify bottom)))
  (property "CYTRON-PC" "" (at 163.83 119.38 0) (hide yes) (show_name no) (do_not_autoplace no) (effects (font (size 1.27 1.27)) (justify bottom)))
  (property "MP" "RFID-RC522" (at 163.83 119.38 0) (hide yes) (show_name no) (do_not_autoplace no) (effects (font (size 1.27 1.27)) (justify bottom)))
  (property "Availability" "Not in stock" (at 163.83 119.38 0) (hide yes) (show_name no) (do_not_autoplace no) (effects (font (size 1.27 1.27)) (justify bottom)))
  (property "DESC" "MFRC522 RFID Module" (at 163.83 119.38 0) (hide yes) (show_name no) (do_not_autoplace no) (effects (font (size 1.27 1.27)) (justify bottom)))
  (pin "4")
  (pin "7")
  (pin "2")
  (pin "1")
  (pin "8")
  (pin "3")
  (pin "5")
  (pin "6"))
 (symbol
  (lib_id "power:GND")
  (at 129.54 121.92 270)
  (unit 1)
  (body_style 1)
  (exclude_from_sim no)
  (in_bom yes)
  (on_board yes)
  (in_pos_files yes)
  (dnp no)
  (fields_autoplaced yes)
  (property "Reference" "#PWR06" (at 123.19 121.92 0) (hide yes) (show_name no) (do_not_autoplace no) (effects (font (size 1.27 1.27))))
  (property "Value" "GND" (at 125.73 121.9199 90) (show_name no) (do_not_autoplace no) (effects (font (size 1.27 1.27)) (justify right)))
  (property "Footprint" "" (at 129.54 121.92 0) (hide yes) (show_name no) (do_not_autoplace no) (effects (font (size 1.27 1.27))))
  (property "Datasheet" "" (at 129.54 121.92 0) (hide yes) (show_name no) (do_not_autoplace no) (effects (font (size 1.27 1.27))))
  (property "Description" "Power symbol creates a global label with name \"GND\" , ground" (at 129.54 121.92 0) (hide yes) (show_name no) (do_not_autoplace no) (effects (font (size 1.27 1.27))))
  (pin "1"))
 (symbol
  (lib_id "power:+3V3")
  (at 129.54 129.54 90)
  (unit 1)
  (body_style 1)
  (exclude_from_sim no)
  (in_bom yes)
  (on_board yes)
  (in_pos_files yes)
  (dnp no)
  (fields_autoplaced yes)
  (property "Reference" "#PWR09" (at 133.35 129.54 0) (hide yes) (show_name no) (do_not_autoplace no) (effects (font (size 1.27 1.27))))
  (property "Value" "+3V3" (at 125.73 129.5399 90) (show_name no) (do_not_autoplace no) (effects (font (size 1.27 1.27)) (justify left)))
  (property "Footprint" "" (at 129.54 129.54 0) (hide yes) (show_name no) (do_not_autoplace no) (effects (font (size 1.27 1.27))))
  (property "Datasheet" "" (at 129.54 129.54 0) (hide yes) (show_name no) (do_not_autoplace no) (effects (font (size 1.27 1.27))))
  (property "Description" "Power symbol creates a global label with name \"+3V3\"" (at 129.54 129.54 0) (hide yes) (show_name no) (do_not_autoplace no) (effects (font (size 1.27 1.27))))
  (pin "1"))
 (symbol
  (lib_id "Device:C")
  (at 135.89 125.73 0)
  (unit 1)
  (body_style 1)
  (exclude_from_sim no)
  (in_bom yes)
  (on_board yes)
  (in_pos_files yes)
  (dnp no)
  (fields_autoplaced yes)
  (property "Reference" "C1" (at 139.7 124.4599 0) (show_name no) (do_not_autoplace no) (effects (font (size 1.27 1.27)) (justify left)))
  (property "Value" "100nF" (at 139.7 126.9999 0) (show_name no) (do_not_autoplace no) (effects (font (size 1.27 1.27)) (justify left)))
  (property "Footprint" "Capacitor_SMD:C_0805_2012Metric" (at 136.8552 129.54 0) (hide yes) (show_name no) (do_not_autoplace no) (effects (font (size 1.27 1.27))))
  (property "Datasheet" "" (at 135.89 125.73 0) (hide yes) (show_name no) (do_not_autoplace no) (effects (font (size 1.27 1.27))))
  (property "Description" "Unpolarized capacitor" (at 135.89 125.73 0) (hide yes) (show_name no) (do_not_autoplace no) (effects (font (size 1.27 1.27))))
  (pin "1")
  (pin "2"))
 (symbol
  (lib_id "Display_Graphic:ER_OLEDM0.91_1x-I2C")
  (at 205.74 81.28 0)
  (unit 1)
  (body_style 1)
  (exclude_from_sim no)
  (in_bom yes)
  (on_board yes)
  (in_pos_files yes)
  (dnp no)
  (fields_autoplaced yes)
  (property "Reference" "U1" (at 214.63 80.0099 0) (show_name no) (do_not_autoplace no) (effects (font (size 1.27 1.27)) (justify left)))
  (property "Value" "ER_OLEDM0.91_1x-I2C" (at 214.63 82.5499 0) (show_name no) (do_not_autoplace no) (effects (font (size 1.27 1.27)) (justify left)))
  (property "Footprint" "Display:ER_OLEDM0.91_1x-I2C" (at 223.774 93.98 0) (hide yes) (show_name no) (do_not_autoplace no) (effects (font (size 1.27 1.27))))
  (property "Datasheet" "https://www.buydisplay.com/download/manual/ER-OLEDM0.91-1_Datasheet.pdf" (at 248.412 96.012 0) (hide yes) (show_name no) (do_not_autoplace no) (effects (font (size 1.27 1.27))))
  (property "Description" "SSD1306 OLED module, 0.91 inch, 128x32, I2C" (at 232.41 98.044 0) (hide yes) (show_name no) (do_not_autoplace no) (effects (font (size 1.27 1.27))))
  (pin "2")
  (pin "1")
  (pin "4")
  (pin "3"))
 (symbol
  (lib_id "power:GND")
  (at 205.74 93.98 0)
  (unit 1)
  (body_style 1)
  (exclude_from_sim no)
  (in_bom yes)
  (on_board yes)
  (in_pos_files yes)
  (dnp no)
  (fields_autoplaced yes)
  (property "Reference" "#PWR05" (at 205.74 100.33 0) (hide yes) (show_name no) (do_not_autoplace no) (effects (font (size 1.27 1.27))))
  (property "Value" "GND" (at 205.74 99.06 0) (show_name no) (do_not_autoplace no) (effects (font (size 1.27 1.27))))
  (property "Footprint" "" (at 205.74 93.98 0) (hide yes) (show_name no) (do_not_autoplace no) (effects (font (size 1.27 1.27))))
  (property "Datasheet" "" (at 205.74 93.98 0) (hide yes) (show_name no) (do_not_autoplace no) (effects (font (size 1.27 1.27))))
  (property "Description" "Power symbol creates a global label with name \"GND\" , ground" (at 205.74 93.98 0) (hide yes) (show_name no) (do_not_autoplace no) (effects (font (size 1.27 1.27))))
  (pin "1"))
 (symbol
  (lib_id "stage_hsm_symbols:BEETLE_ESP32_C3_DFR0868")
  (at 162.56 77.47 0)
  (unit 1)
  (body_style 1)
  (exclude_from_sim no)
  (in_bom yes)
  (on_board yes)
  (in_pos_files yes)
  (dnp no)
  (property "Reference" "U2" (at 162.56 76.962 0) (show_name no) (do_not_autoplace no) (effects (font (size 1.27 1.27))))
  (property "Value" "" (at 162.56 77.47 0) (show_name no) (do_not_autoplace no) (effects (font (size 1.27 1.27))))
  (property "Footprint" "stage_hsm_footprints:BEETLE_ESP32_C3_DFR0868" (at 162.56 77.47 0) (hide yes) (show_name no) (do_not_autoplace no) (effects (font (size 1.27 1.27))))
  (property "Datasheet" "" (at 162.56 77.47 0) (hide yes) (show_name no) (do_not_autoplace no) (effects (font (size 1.27 1.27))))
  (property "Description" "" (at 162.56 77.47 0) (hide yes) (show_name no) (do_not_autoplace no) (effects (font (size 1.27 1.27))))
  (pin "3")
  (pin "13")
  (pin "1")
  (pin "6")
  (pin "4")
  (pin "7")
  (pin "2")
  (pin "5")
  (pin "8")
  (pin "9")
  (pin "10")
  (pin "11")
  (pin "12")
  (pin "14")
  (pin "18")
  (pin "15")
  (pin "17")
  (pin "16"))
 (symbol
  (lib_id "Device:C")
  (at 91.44 82.55 0)
  (unit 1)
  (body_style 1)
  (exclude_from_sim no)
  (in_bom yes)
  (on_board yes)
  (in_pos_files yes)
  (dnp no)
  (fields_autoplaced yes)
  (property "Reference" "C3" (at 95.25 81.2799 0) (show_name no) (do_not_autoplace no) (effects (font (size 1.27 1.27)) (justify left)))
  (property "Value" "100nF" (at 95.25 83.8199 0) (show_name no) (do_not_autoplace no) (effects (font (size 1.27 1.27)) (justify left)))
  (property "Footprint" "Capacitor_SMD:C_0805_2012Metric" (at 92.4052 86.36 0) (hide yes) (show_name no) (do_not_autoplace no) (effects (font (size 1.27 1.27))))
  (property "Datasheet" "" (at 91.44 82.55 0) (hide yes) (show_name no) (do_not_autoplace no) (effects (font (size 1.27 1.27))))
  (property "Description" "Unpolarized capacitor" (at 91.44 82.55 0) (hide yes) (show_name no) (do_not_autoplace no) (effects (font (size 1.27 1.27))))
  (pin "1")
  (pin "2"))
 (symbol
  (lib_id "power:PWR_FLAG")
  (at 143.51 68.58 0)
  (unit 1)
  (body_style 1)
  (exclude_from_sim no)
  (in_bom yes)
  (on_board yes)
  (in_pos_files yes)
  (dnp no)
  (fields_autoplaced yes)
  (property "Reference" "#FLG01" (at 143.51 66.675 0) (hide yes) (show_name no) (do_not_autoplace no) (effects (font (size 1.27 1.27))))
  (property "Value" "PWR_FLAG" (at 143.51 63.5 0) (show_name no) (do_not_autoplace no) (effects (font (size 1.27 1.27))))
  (property "Footprint" "" (at 143.51 68.58 0) (hide yes) (show_name no) (do_not_autoplace no) (effects (font (size 1.27 1.27))))
  (property "Datasheet" "" (at 143.51 68.58 0) (hide yes) (show_name no) (do_not_autoplace no) (effects (font (size 1.27 1.27))))
  (property "Description" "Special symbol for telling ERC where power comes from" (at 143.51 68.58 0) (hide yes) (show_name no) (do_not_autoplace no) (effects (font (size 1.27 1.27))))
  (pin "1"))
 (symbol
  (lib_id "power:+3V3")
  (at 205.74 67.31 0)
  (unit 1)
  (body_style 1)
  (exclude_from_sim no)
  (in_bom yes)
  (on_board yes)
  (in_pos_files yes)
  (dnp no)
  (fields_autoplaced yes)
  (property "Reference" "#PWR08" (at 205.74 71.12 0) (hide yes) (show_name no) (do_not_autoplace no) (effects (font (size 1.27 1.27))))
  (property "Value" "+3V3" (at 205.74 62.23 0) (show_name no) (do_not_autoplace no) (effects (font (size 1.27 1.27))))
  (property "Footprint" "" (at 205.74 67.31 0) (hide yes) (show_name no) (do_not_autoplace no) (effects (font (size 1.27 1.27))))
  (property "Datasheet" "" (at 205.74 67.31 0) (hide yes) (show_name no) (do_not_autoplace no) (effects (font (size 1.27 1.27))))
  (property "Description" "Power symbol creates a global label with name \"+3V3\"" (at 205.74 67.31 0) (hide yes) (show_name no) (do_not_autoplace no) (effects (font (size 1.27 1.27))))
  (pin "1"))
 (symbol
  (lib_id "power:GND")
  (at 180.34 78.74 90)
  (unit 1)
  (body_style 1)
  (exclude_from_sim no)
  (in_bom yes)
  (on_board yes)
  (in_pos_files yes)
  (dnp no)
  (fields_autoplaced yes)
  (property "Reference" "#PWR02" (at 186.69 78.74 0) (hide yes) (show_name no) (do_not_autoplace no) (effects (font (size 1.27 1.27))))
  (property "Value" "GND" (at 184.15 78.7399 90) (show_name no) (do_not_autoplace no) (effects (font (size 1.27 1.27)) (justify right)))
  (property "Footprint" "" (at 180.34 78.74 0) (hide yes) (show_name no) (do_not_autoplace no) (effects (font (size 1.27 1.27))))
  (property "Datasheet" "" (at 180.34 78.74 0) (hide yes) (show_name no) (do_not_autoplace no) (effects (font (size 1.27 1.27))))
  (property "Description" "Power symbol creates a global label with name \"GND\" , ground" (at 180.34 78.74 0) (hide yes) (show_name no) (do_not_autoplace no) (effects (font (size 1.27 1.27))))
  (pin "1"))
 (symbol
  (lib_id "power:+3V3")
  (at 123.19 77.47 270)
  (unit 1)
  (body_style 1)
  (exclude_from_sim no)
  (in_bom yes)
  (on_board yes)
  (in_pos_files yes)
  (dnp no)
  (fields_autoplaced yes)
  (property "Reference" "#PWR07" (at 119.38 77.47 0) (hide yes) (show_name no) (do_not_autoplace no) (effects (font (size 1.27 1.27))))
  (property "Value" "+3V3" (at 127 77.4701 90) (show_name no) (do_not_autoplace no) (effects (font (size 1.27 1.27)) (justify left)))
  (property "Footprint" "" (at 123.19 77.47 0) (hide yes) (show_name no) (do_not_autoplace no) (effects (font (size 1.27 1.27))))
  (property "Datasheet" "" (at 123.19 77.47 0) (hide yes) (show_name no) (do_not_autoplace no) (effects (font (size 1.27 1.27))))
  (property "Description" "Power symbol creates a global label with name \"+3V3\"" (at 123.19 77.47 0) (hide yes) (show_name no) (do_not_autoplace no) (effects (font (size 1.27 1.27))))
  (pin "1"))
 (sheet_instances
  (path ""
   (page "1")))
 (embedded_fonts no))
